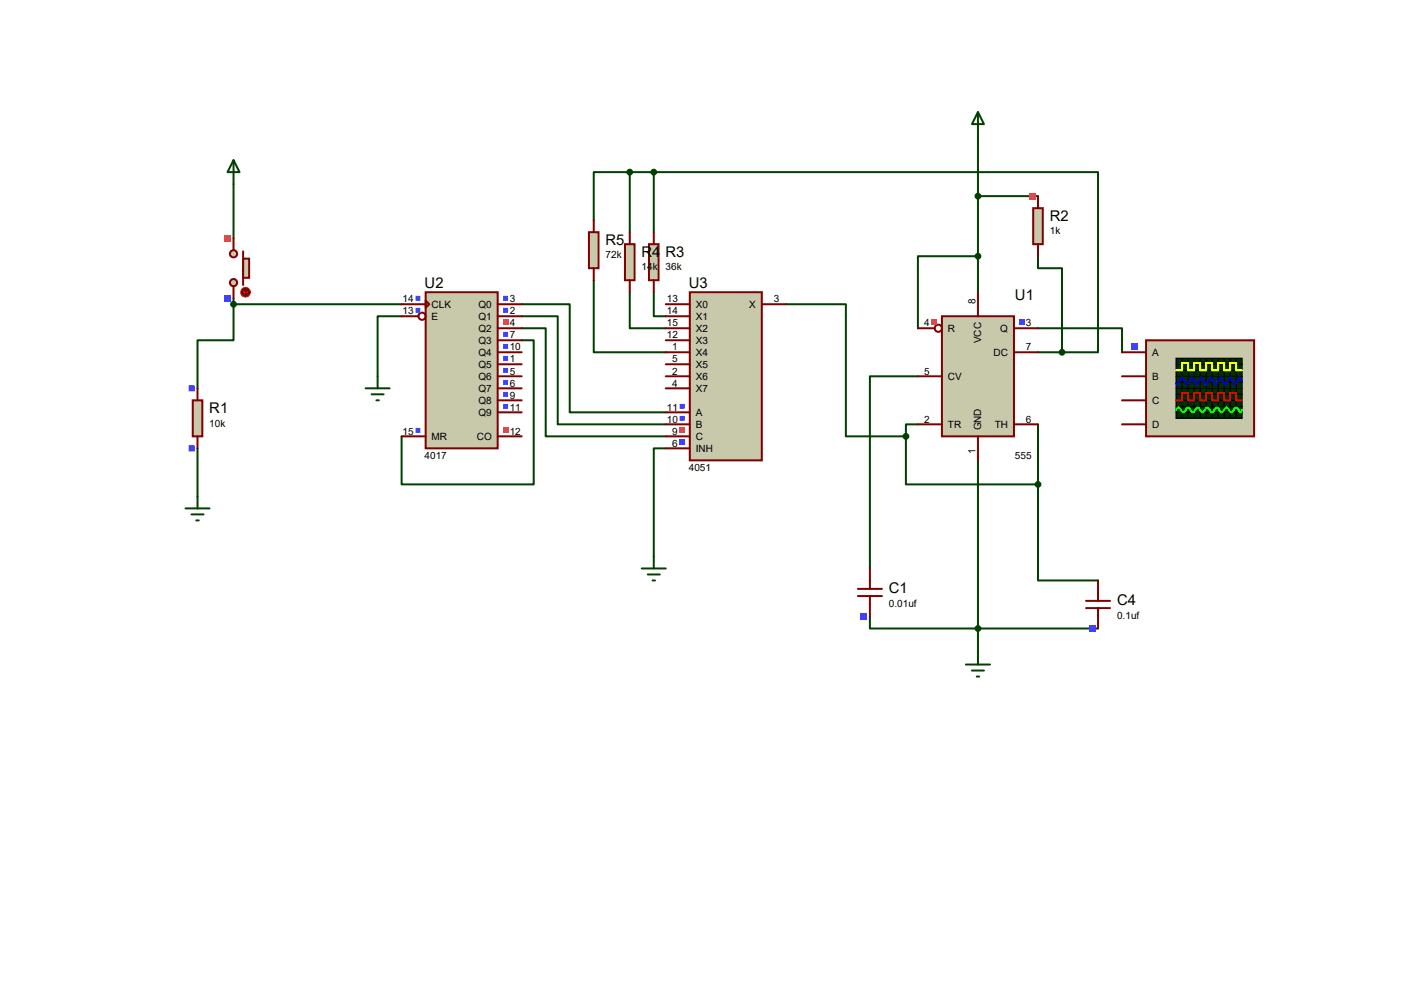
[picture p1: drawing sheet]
<svg xmlns="http://www.w3.org/2000/svg" width="297mm" height="210mm" viewBox="0 0 297 210" stroke-linecap="round" stroke-linejoin="round" font-family="sans-serif">
<g fill="none" stroke="#004000" stroke-width=".42">
<path d="M49.4 38.9v11.5M133.2 36.4h-7.6v10.2M133.2 36.4h5.1M133.2 36.4v12.7M138.3 36.4h94v38.1h-7.6M138.3 36.4v12.7M206.9 28.8v33M125.6 59.3v15.2h15.2M206.9 54.2h-12.7v15.2M206.9 41.5h12.7M219.6 54.2v2.5h5.1v17.8M49.4 64.3v7.7h-7.6v10.1"/>
<path d="M49.4 63.1v1.2M49.4 64.3h35.6M85 66.9h-5.1v12.7M110.4 72h2.5v30.4h-27.9v-10.1M110.4 64.3h10.1v22.9h20.3M110.4 66.9h7.6v22.8h22.8M110.4 69.4h5v22.9h25.4M133.2 61.8v7.6h7.6M138.3 61.8v5.1h2.5M166.2 64.3h12.7v28h12.7M194.2 79.6h-10.2v40.6M219.6 69.4h17.8v5.1"/>
<path d="M219.6 74.5h5.1M41.8 94.8v12.7M140.8 94.8h-2.5v22.9M191.6 92.3v10.1h28M194.2 89.7h-2.6v2.6M206.9 97.4v40.6M219.6 89.7v12.7M39.2 107.5h5.1M40.5 108.8h2.6M41.5 110.1h.5M219.6 102.4v20.4h12.7M184 130.4v2.5h48.3"/>
</g>
<path d="M242.4 72h22.9v20.3h-22.9z" fill="#c8c8aa" stroke="#800000" stroke-width=".42"/>
<path d="M248.8 75.8h14v12.7h-14z" fill="#003000" stroke="#000" stroke-width=".25"/>
<g fill="none" stroke="#000" stroke-width=".21">
<path d="M248.8 79.6h14M248.8 77h14M248.8 78.3h14M250.1 75.8v12.7M251.3 75.8l.1 12.7M252.6 75.8v12.7M253.9 75.8v12.7M255.1 75.8l.1 12.7M256.4 75.8l.1 12.7M257.7 75.8v12.7M259 75.8v12.7M260.2 75.8l.1 12.7"/>
<path d="M261.5 75.8v12.7M248.8 80.9h14M248.8 83.4h14M248.8 84.7h14M248.8 85.9h14M248.8 87.2h14M248.8 82.1h14"/>
</g>
<path d="M248.8 78.3h1.3v-1.5h1.2v1.5h1.3v-1.5h1.3v1.5h1.2v-1.5h1.3v1.5h1.3v-1.5h1.3v1.5h1.2v-1.5h1.3v1.5h1.3" fill="none" stroke="#ff0" stroke-width=".42"/>
<path d="M248.8 84.7h1.3v-1.6h1.2v1.6h1.3v-1.6h1.3v1.6h1.2v-1.6h1.3v1.6h1.3v-1.6h1.3v1.6h1.2v-1.6h1.3v1.6h1.3" fill="none" stroke="#f00" stroke-width=".42"/>
<path d="M262.8 80.6l-.5-.8-1.1 1.6-1-1.6-1 1.6-1-1.6-1 1.6-1-1.6-1.1 1.6-1-1.6-1 1.6-1-1.6-1 1.6-1-1.6-1.1 1.6-.2-.3" fill="none" stroke="#00f" stroke-width=".42"/>
<path d="M248.8 86.7l.5-.5 1 1 1-1 1 1 1.1-1 1 1 1-1 1 1 1-1 1 1 1.1-1 1 1 1-1 1 1 .3-.5" fill="none" stroke="#0f0" stroke-width=".42"/>
<path d="M237.4 74.5h5M237.4 79.6h5M237.4 84.7h5M237.4 89.7h5" fill="none" stroke="#800000" stroke-width=".42"/>
<path d="M239.3 72.6h1.3v1.3h-1.3z" fill="#4040ff"/>
<path d="M137.3 51.6h2v7.7h-2z" fill="#c8c8aa" stroke="#800000" stroke-width=".42"/>
<path d="M138.3 49.1v2.5M138.3 59.3v2.5" fill="none" stroke="#800000" stroke-width=".42"/>
<path d="M132.2 51.6h2v7.7h-2z" fill="#c8c8aa" stroke="#800000" stroke-width=".42"/>
<path d="M133.2 49.1v2.5M133.2 59.3v2.5" fill="none" stroke="#800000" stroke-width=".42"/>
<path d="M124.6 49.1h2v7.6h-2z" fill="#c8c8aa" stroke="#800000" stroke-width=".42"/>
<path d="M125.6 46.6v2.5M125.6 56.7v2.6" fill="none" stroke="#800000" stroke-width=".42"/>
<path d="M199.3 66.9h15.2v25.4h-15.2z" fill="#c8c8aa" stroke="#800000" stroke-width=".42"/>
<g fill="none" stroke="#800000" stroke-width=".42">
<path d="M194.2 69.4h3.5M194.2 79.6h5.1M206.9 61.8v5.1M214.5 69.4h5.1M214.5 74.5h5.1M194.2 89.7h5.1M206.9 92.3v5.1M214.5 89.7h5.1"/>
<circle cx="198.5" cy="69.4" r=".76"/>
</g>
<path d="M197.1 67.6h1.1v1.1h-1.1z" fill="#ff4040"/>
<path d="M215.6 67.6h1.1v1.1h-1.1z" fill="#4040ff"/>
<path d="M90 61.8h15.3v33h-15.3z" fill="#c8c8aa" stroke="#800000" stroke-width=".42"/>
<g fill="none" stroke="#800000" stroke-width=".42">
<path d="M85 64.3h5M85 66.9h3.5M90 63.6l.8 .7-.8 .8zM105.3 64.3h5.1M105.3 66.9h5.1M105.3 69.4h5.1M105.3 72h5.1M105.3 74.5h5.1M105.3 77h5.1M105.3 79.6h5.1M85 92.3h5M105.3 92.3h5.1"/>
<path d="M105.3 82.1h5.1M105.3 84.7h5.1M105.3 87.2h5.1"/>
<circle cx="89.3" cy="66.9" r=".76"/>
</g>
<path d="M87.9 62.6h1v1h-1zM87.9 65.1h1v1.1h-1zM87.9 90.5h1v1.1h-1z" fill-rule="evenodd" fill="#4040ff"/>
<path d="M106.4 90.5h1.1v1.1h-1.1z" fill="#ff4040"/>
<path d="M106.4 62.6h1.1v1h-1.1zM106.4 65.1h1.1v1.1h-1.1z" fill-rule="evenodd" fill="#4040ff"/>
<path d="M106.4 67.6h1.1v1.1h-1.1z" fill="#ff4040"/>
<path d="M106.4 70.2h1.1v1h-1.1zM106.4 72.7h1.1v1.1h-1.1zM106.4 75.3h1.1v1h-1.1zM106.4 77.8h1.1v1.1h-1.1zM106.4 80.3h1.1v1.1h-1.1zM106.4 82.9h1.1v1h-1.1zM106.4 85.4h1.1v1.1h-1.1z" fill-rule="evenodd" fill="#4040ff"/>
<path d="M145.9 61.8h15.3v35.6h-15.3z" fill="#c8c8aa" stroke="#800000" stroke-width=".42"/>
<g fill="none" stroke="#800000" stroke-width=".42">
<path d="M140.8 64.3h5.1M140.8 66.9h5.1M140.8 69.4h5.1M140.8 72h5.1M140.8 74.5h5.1M140.8 77h5.1M140.8 79.6h5.1M161.2 64.3h5M140.8 82.1h5.1M140.8 87.2h5.1M140.8 89.7h5.1M140.8 92.3h5.1"/>
<path d="M140.8 94.8h5.1"/>
</g>
<path d="M143.8 85.4h1v1.1h-1zM143.8 88h1v1h-1z" fill-rule="evenodd" fill="#4040ff"/>
<path d="M143.8 90.5h1v1.1h-1z" fill="#ff4040"/>
<path d="M143.8 93h1v1.1h-1z" fill="#4040ff"/>
<path d="M206.9 23.7l1.3 2.5h-2.6zM206.9 23.7v5.1" fill="none" stroke="#004000" stroke-width=".42"/>
<path d="M229.7 128.6h5.1M229.7 127.1h5.1M232.3 122.8v4.3M232.3 128.6v4.3" fill="none" stroke="#800000" stroke-width=".42"/>
<path d="M230.4 132.3h1.3v1.3h-1.3z" fill="#4040ff"/>
<circle cx="206.9" cy="132.9" r=".51" fill="#004000" stroke="#004000" stroke-width=".42"/>
<path d="M79.9 79.6v2.5M77.3 82.1h5.1M78.6 83.4h2.6M79.6 84.7h.5M138.3 117.7v2.5M135.8 120.2h5M137 121.5h2.6M138 122.8h.6M206.9 138v2.5M204.3 140.5h5.1M205.6 141.8h2.6M206.6 143.1h.5" fill="none" stroke="#004000" stroke-width=".42"/>
<g fill="#c8c8aa" stroke="#800000" stroke-width=".42">
<circle cx="49.4" cy="59.8" r=".76"/>
<circle cx="49.4" cy="53.7" r=".76"/>
</g>
<path d="M51.4 53.2v7.1" fill="none" stroke="#800000" stroke-width=".42"/>
<path d="M51.4 54.7h1.3v4.1h-1.3z" fill="#c8c8aa" stroke="#800000" stroke-width=".42"/>
<path d="M49.4 50.4v2.5M49.4 60.5v2.6" fill="none" stroke="#800000" stroke-width=".42"/>
<circle cx="51.9" cy="61.8" r="1.02" fill="#400000" stroke="#f00" stroke-width=".21"/>
<path d="M51.4 61.8h1.1M51.4 61.8l.3 .3M51.7 61.6l-.3 .2M52.2 61.6l.3 .2M52.5 61.8l-.3 .3" fill="none" stroke="#f00" stroke-width=".21"/>
<path d="M47.5 49.7h1.3v1.4h-1.3z" fill="#ff4040"/>
<path d="M47.5 62.4h1.3v1.4h-1.3z" fill="#4040ff"/>
<circle cx="49.4" cy="64.3" r=".51" fill="#004000" stroke="#004000" stroke-width=".42"/>
<path d="M40.8 84.7h2v7.6h-2z" fill="#c8c8aa" stroke="#800000" stroke-width=".42"/>
<path d="M41.8 82.1v2.6M41.8 92.3v2.5" fill="none" stroke="#800000" stroke-width=".42"/>
<path d="M39.9 81.5h1.3v1.3h-1.3zM39.9 94.2h1.3v1.3h-1.3z" fill-rule="evenodd" fill="#4040ff"/>
<path d="M49.4 33.9l1.3 2.5h-2.6zM49.4 33.9v5" fill="none" stroke="#004000" stroke-width=".42"/>
<circle cx="206.9" cy="54.2" r=".51" fill="#004000" stroke="#004000" stroke-width=".42"/>
<path d="M218.6 44h2v7.6h-2z" fill="#c8c8aa" stroke="#800000" stroke-width=".42"/>
<path d="M219.6 41.5v2.5M219.6 51.6v2.6" fill="none" stroke="#800000" stroke-width=".42"/>
<path d="M217.7 40.9h1.3v1.3h-1.3z" fill="#ff4040"/>
<g fill="#004000" stroke="#004000" stroke-width=".42">
<circle cx="224.7" cy="74.5" r=".51"/>
<circle cx="206.9" cy="41.5" r=".51"/>
<circle cx="191.6" cy="92.3" r=".51"/>
</g>
<path d="M181.5 124.5h5.1M181.5 126.1h5.1M184 120.2v4.3M184 126.1v4.3" fill="none" stroke="#800000" stroke-width=".42"/>
<path d="M182.1 129.8h1.3v1.3h-1.3z" fill="#4040ff"/>
<g fill="#004000" stroke="#004000" stroke-width=".42">
<circle cx="219.6" cy="102.4" r=".51"/>
<circle cx="138.3" cy="36.4" r=".51"/>
<circle cx="133.2" cy="36.4" r=".51"/>
</g>
<g font-size="3.1">
<text x="222.1" y="46.7">R2</text>
<text x="128.1" y="51.7">R5</text>
<text x="135.7" y="54.3">R4</text>
<text x="140.8" y="54.3">R3</text>
<text x="89.8" y="60.9">U2</text>
<text x="145.7" y="60.9">U3</text>
<text x="214.7" y="63.5">U1</text>
<text x="44.3" y="87.3">R1</text>
<text x="188" y="125.4">C1</text>
<text x="236.3" y="127.9">C4</text>
</g>
<g font-size="2.1">
<text x="222.1" y="49.6">1k</text>
<text x="128.1" y="54.7">72k</text>
<text x="135.7" y="57.2">14k</text>
<text x="140.8" y="57.2">36k</text>
<text x="85.2" y="64">14</text>
<text x="91.3" y="65.1">CLK</text>
<text x="101.2" y="65.1">Q0</text>
<text x="107.8" y="64">3</text>
<text x="141.1" y="64">13</text>
<text x="147.2" y="65.1">X0</text>
<text x="158.5" y="65.1">X</text>
<text x="163.7" y="64">3</text>
<text x="206.4" y="64.3" transform="rotate(-90 206.4 64.3)">8</text>
<text x="85.2" y="66.5">13</text>
<text x="91.3" y="67.6">E</text>
<text x="101.2" y="67.6">Q1</text>
<text x="101.2" y="70.2">Q2</text>
<text x="107.8" y="66.5">2</text>
<text x="107.8" y="69">4</text>
<text x="107.8" y="71.6">7</text>
<text x="141.1" y="66.5">14</text>
<text x="141.1" y="69">15</text>
<text x="141.1" y="71.6">12</text>
<text x="147.2" y="67.6">X1</text>
<text x="147.2" y="70.2">X2</text>
<text x="195.5" y="69">4</text>
<text x="200.5" y="70.2">R</text>
<text x="211.6" y="70.2">Q</text>
<text x="217" y="69">3</text>
<text x="101.2" y="72.7">Q3</text>
<text x="101.2" y="75.3">Q4</text>
<text x="101.2" y="77.8">Q5</text>
<text x="107.8" y="74.1">10</text>
<text x="107.8" y="76.7">1</text>
<text x="142.2" y="74.1">1</text>
<text x="142.2" y="76.7">5</text>
<text x="147.2" y="72.7">X3</text>
<text x="147.2" y="75.3">X4</text>
<text x="147.2" y="77.8">X5</text>
<text x="207.6" y="72.6" transform="rotate(-90 207.6 72.6)">VCC</text>
<text x="210.2" y="75.3">DC</text>
<text x="217" y="74.1">7</text>
<text x="243.7" y="75.3">A</text>
<text x="101.2" y="80.3">Q6</text>
<text x="101.2" y="82.9">Q7</text>
<text x="107.8" y="79.2">5</text>
<text x="107.8" y="81.7">6</text>
<text x="142.2" y="79.2">2</text>
<text x="142.2" y="81.7">4</text>
<text x="147.2" y="80.3">X6</text>
<text x="147.2" y="82.9">X7</text>
<text x="195.5" y="79.2">5</text>
<text x="200.5" y="80.3">CV</text>
<text x="243.7" y="80.3">B</text>
<text x="101.2" y="85.4">Q8</text>
<text x="101.2" y="88">Q9</text>
<text x="107.8" y="84.3">9</text>
<text x="107.8" y="86.8">11</text>
<text x="141.1" y="86.8">11</text>
<text x="141.1" y="89.4">10</text>
<text x="147.2" y="88">A</text>
<text x="195.5" y="89.4">2</text>
<text x="217" y="89.4">6</text>
<text x="243.7" y="85.4">C</text>
<text x="44.3" y="90.2">10k</text>
<text x="85.2" y="91.9">15</text>
<text x="91.3" y="93">MR</text>
<text x="100.9" y="93">CO</text>
<text x="107.8" y="91.9">12</text>
<text x="142.2" y="91.9">9</text>
<text x="142.2" y="94.4">6</text>
<text x="147.2" y="90.5">B</text>
<text x="147.2" y="93">C</text>
<text x="147.2" y="95.6">INH</text>
<text x="200.5" y="90.5">TR</text>
<text x="207.6" y="91" transform="rotate(-90 207.6 91)">GND</text>
<text x="210.4" y="90.5">TH</text>
<text x="243.7" y="90.5">D</text>
<text x="89.8" y="97">4017</text>
<text x="145.7" y="99.5">4051</text>
<text x="206.4" y="96" transform="rotate(-90 206.4 96)">1</text>
<text x="214.7" y="97">555</text>
<text x="188" y="128.3">0.01uf</text>
<text x="236.3" y="130.9">0.1uf</text>
</g>
</svg>
